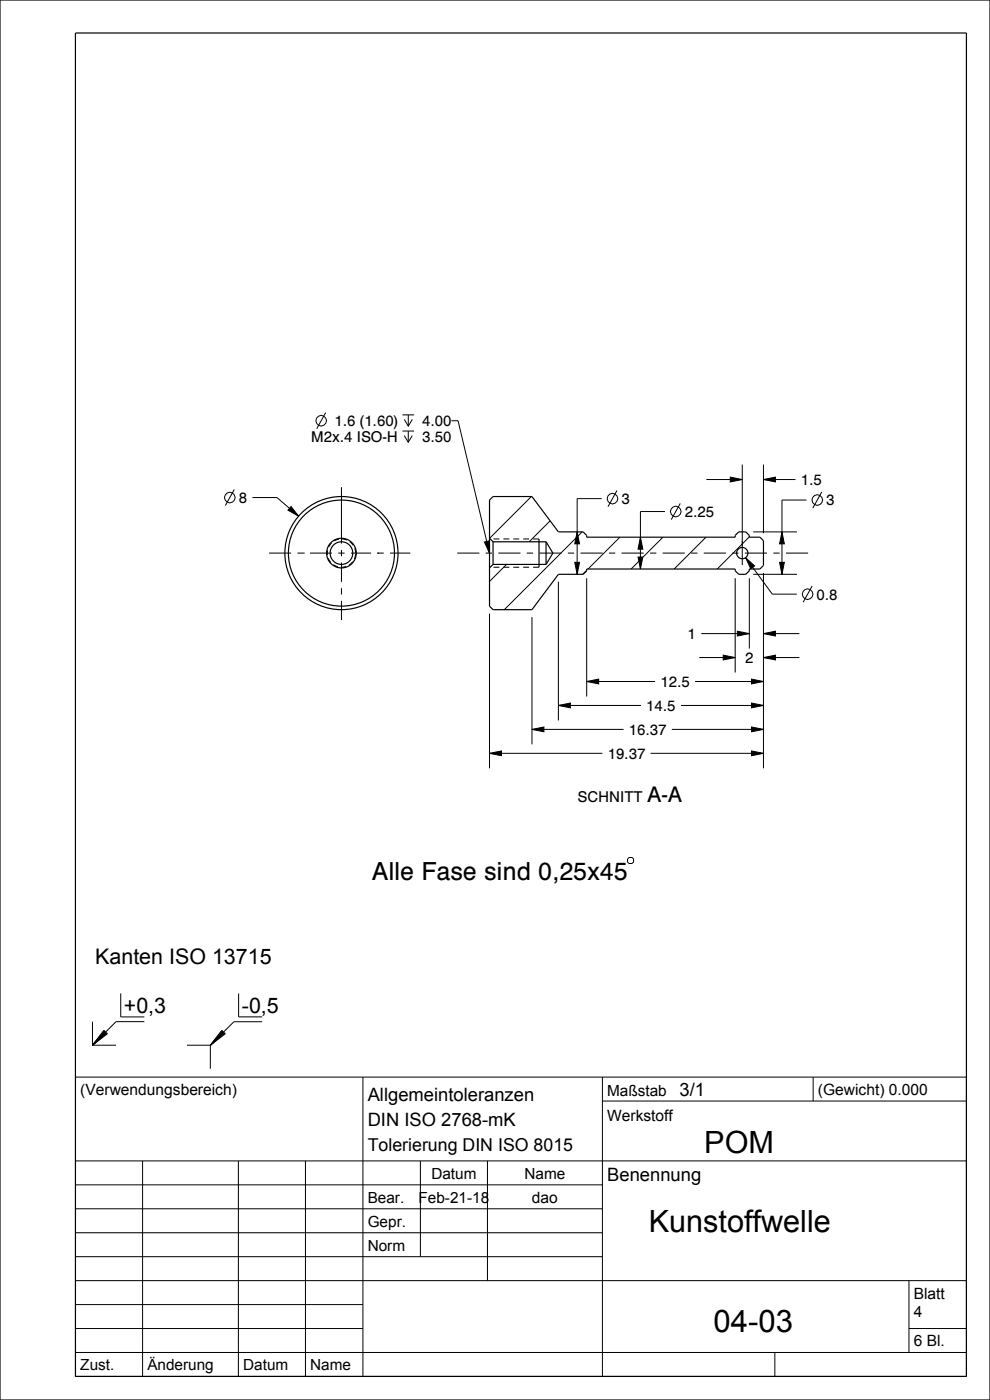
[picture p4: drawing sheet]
<svg xmlns="http://www.w3.org/2000/svg" width="210mm" height="297mm" viewBox="0 0 210 297" stroke-linecap="round" stroke-linejoin="round" font-family="sans-serif">
<g fill="none" stroke="#000" stroke-width=".21">
<path d="M69.1 87.5l-1.9 3.5M85.4 91.4h2.4M85.4 88h2.4M85.7 92.4l.9 1.4 .9-1.4M85.7 89l.9 1.4 .9-1.4M86.6 91.4v2.4M86.6 88v2.4M95.8 89.3h1.4l6.6 28M157.4 98.6v17.1M161.9 98.6v14.5M49.7 103.8l-1.9 3.5M53.5 105.6h5.3l4.5 3.9"/>
<path d="M61.7 107.5l1.6 2-2.2-1.3zM102.8 115l.9-.3 .1 2.6zM103.8 114.3h.1M104.7 114.3h1.2M106.8 114.3h1.2M107.4 119.7l-3.6 3.6M108.9 114.3h1.2M111 114.3h1.2M112.7 105.3l-8.8 8.9M113.1 114.3h1.2M116.7 110.5l-4.5 4.4M121.9 119.3h1l-.5 2.5z"/>
<path d="M122.4 112.8l.5 2.6h-1zM123.5 112.8l-16.5 16.5M127.6 105.8h-5.2v16M130.9 104.1l-1.9 3.4M131.5 114l-6.8 6.7M135.3 118.2h1.1l-.6 2.5zM135.8 114l.6 2.5h-1.1zM140.6 114l-6.7 6.7M141.1 108.5h-5.3v12.2M144.3 106.8l-1.9 3.4M149.8 114l-6.8 6.7M149.8 101.7h7.6"/>
<path d="M154.9 101.2l2.5 .5-2.5 .5zM158.2 118.3l1.9 1.8-.9 .6zM158.2 118.3l5.6 7.7h5.2M158.9 113.9l-6.8 6.8M159.8 112.8h9.2M161.9 101.7l2.6-.5v1zM161.9 101.7h6.8M165.4 119.3h1l-.5 2.5zM165.9 112.8l.5 2.6h-1zM171.1 106.1h-5.2v15.7M174.3 104.4l-1.9 3.4M103.8 120.3h.1"/>
<path d="M103.8 130.2v32.8M104.7 120.3h1.2M106.8 120.3h1.2M108.9 120.3h1.2M111 120.3h1.2M112.8 130.9v27M113.1 120.3h1.2M118.4 123.4v29.4M124.4 121l-.8 .8M124.4 122.7v25.1M148.3 139.5h7.6M148.8 134.4h10.1"/>
<path d="M153.4 139l2.5 .5-2.5 .5zM155.9 122.7v20M156.4 133.9l2.5 .5-2.5 .5zM158.9 122.7v14.9M159.8 121.8h9.2M161.9 134.4l2.6-.5v1zM161.9 139.5l2.6-.5v1zM161.9 139.5h7.7M161.9 134.4h7.7M161.9 121.5v41.5M172.3 124.3l-1.9 3.5M103.8 159.8l2.6-.5v1z"/>
<path d="M103.8 159.8h24M112.8 154.7l2.6-.5v1zM112.8 154.7h19.5M118.4 149.7l2.6-.6v1.1zM118.4 149.7h17.6M124.4 144.6l2.6-.5v1zM124.4 144.6h14.6M138 159.8h23.9M142.5 154.7h19.4M144.4 149.7h17.5M147.4 144.6h14.5M159.4 159.3l2.5 .5-2.5 .5z"/>
<path d="M159.4 144.1l2.5 .5-2.5 .5zM159.4 149.1l2.5 .6-2.5 .5zM159.4 154.2l2.5 .5-2.5 .5zM133.1 182.2l.3-.3h.7l.3 .3v.7l-.3 .3h-.7l-.3-.3zM19.6 216.7v5M22 218.6l.8 .7-3.2 2.4zM22.2 218.7l-2.6 3M22.3 218.8l-2.7 2.9M22.4 218.9l-2.8 2.8M22.5 219l-2.9 2.7M22.6 219.1l-3 2.6M22.7 219.2l-3.1 2.5"/>
<path d="M25.6 210.7v5h5M30.6 216.7h-6l-2.2 2.2M47.1 218.6l.7 .7-3.2 2.4zM47.2 218.7l-2.6 3M47.3 218.8l-2.7 2.9M47.4 218.9l-2.8 2.8M47.5 219l-2.9 2.7M47.6 219.1l-3 2.6M47.7 219.2l-3.1 2.5M50.6 210.8v4.9h5M55.6 216.8h-6l-2.2 2.1M16 228.5h189v63.5h-189z"/>
<path d="M19.6 221.7h5M39.7 221.7h4.9M44.6 221.7v5M77 228.5v63.5M127.8 233.6h77.2M127.8 228.5v63.5M172.5 228.5v5.1M16 246.3h189M16 251.4h111.8M16 256.4h111.8M30.2 246.3v45.7M50.6 246.3v45.7"/>
<path d="M64.8 246.3v45.7M89.2 246.3v20.3M103.4 246.3v25.4M16 261.5h111.8M16 266.6h111.8M16 271.7h189M16 276.8h61M192.8 271.7v15.2M16 281.8h61M16 286.9h189M164.4 286.9v5.1M192.8 281.8h12.2"/>
<circle cx="68.1" cy="89.3" r="1.12"/>
<circle cx="48.7" cy="105.6" r="1.12"/>
<circle cx="129.9" cy="105.8" r="1.12"/>
<circle cx="143.3" cy="108.5" r="1.12"/>
<circle cx="173.3" cy="106.1" r="1.12"/>
<circle cx="171.3" cy="126" r="1.12"/>
</g>
<g fill="#000">
<path d="M61.7 107.5l1.6 2-2.2-1.3zM102.8 115l.9-.3 .1 2.6zM122.4 112.8l.5 2.6h-1zM135.8 114l.6 2.5h-1.1zM154.9 101.2l2.5 .5-2.5 .5zM158.2 118.3l1.9 1.8-.9 .6zM161.9 101.7l2.6-.5v1zM165.9 112.8l.5 2.6h-1zM121.9 119.3h1l-.5 2.5zM135.3 118.2h1.1l-.6 2.5zM153.4 139l2.5 .5-2.5 .5zM156.4 133.9l2.5 .5-2.5 .5z"/>
<path d="M161.9 134.4l2.6-.5v1zM161.9 139.5l2.6-.5v1zM165.4 119.3h1l-.5 2.5zM103.8 159.8l2.6-.5v1zM112.8 154.7l2.6-.5v1zM118.4 149.7l2.6-.6v1.1zM124.4 144.6l2.6-.5v1zM159.4 159.3l2.5 .5-2.5 .5zM159.4 144.1l2.5 .5-2.5 .5zM159.4 149.1l2.5 .6-2.5 .5zM159.4 154.2l2.5 .5-2.5 .5z"/>
</g>
<g fill="none" stroke="#000" stroke-width=".25">
<path d="M0 0h210v297h-210zM16 7h189v285h-189zM103.8 106.1l.8-.8h8.2l5.6 7.5h5.3l.7 .8v.4h31.5v-.4l.8-.8h1.5l.7 .8v.4h2.3l.7 .7v5.3l-.7 .7h-2.3v.4l-.7 .7h-1.5l-.8-.7v-.4h-31.5v.4l-.7 .7h-5.3l-5.6 7.5h-8.2l-.8-.7zM103.8 114.2l.8 .7M104.6 119.7h11.2M104.6 114.9v4.8M104.6 114.9h11.2M104.6 119.7l-.8 .8M114.3 114.3v6M115.8 114.9v4.8M115.8 114.9l1.5 2.4-1.5 2.4"/>
<circle cx="72.4" cy="117.3" r="12"/>
<circle cx="72.4" cy="117.3" r="11.3"/>
<circle cx="72.4" cy="117.3" r="3.2"/>
<circle cx="72.4" cy="117.3" r="2.4"/>
<circle cx="157.4" cy="117.3" r="1.2"/>
</g>
<path d="M75.4 117.3a3 3 0 0 0-4.3-2.7 3 3 0 0 0-.6 5.1 3 3 0 0 0 4.8-1.7l.1-.7" fill="none" stroke="#000" stroke-width=".21" stroke-dasharray="1.1 .7" stroke-linecap="butt"/>
<!-- layer: 02___PRT_ALL_AXES -->
<g fill="none" stroke="#000" stroke-width=".21">
<path d="M57.1 117.3h4.6M63.1 117.3h1.3M64.4 117.3h.1M65.8 117.3h4.6M71.8 117.3h1.3M72.4 103.3v12M72.4 116.7v1.3M72.4 119.3v4.1M74.4 117.3h4.3M80.1 117.3h.1M80.1 117.3h1.3M82.7 117.3h4.3"/>
<path d="M97 117.3h4.7M103 117.3h1.4M105.7 117.3h4.7M111.7 117.3h1.4M114.4 117.3h4.7M120.5 117.3h1.3M123.1 117.3h4.7M129.2 117.3h1.3M131.8 117.3h4.8M137.9 117.3h1.3M140.6 117.3h4.7M146.6 117.3h1.3"/>
<path d="M149.3 117.3h4.7M155.3 117.3h1.4M157.4 114.8v5.1M158 117.3h4.7M164 117.3h1.4M166.7 117.3h4.7M72.4 124.8v1.3M72.4 127.5v4.1"/>
</g>
<text font-size="6.6" x="151.4" y="282.5">04-03</text>
<g font-size="6.5">
<text x="149.4" y="244.6">POM</text>
<text x="137.6" y="261.4">Kunstoffwelle</text>
</g>
<text font-size="5.3" x="78.9" y="186.7">Alle Fase sind 0,25x45</text>
<text font-size="4.6" x="137.3" y="170.2">A-A</text>
<g font-size="4.5">
<text x="20.2" y="204.6">Kanten ISO 13715</text>
<text x="26.3" y="214.9">+0,3</text>
<text x="51.3" y="214.9">-0,5</text>
</g>
<g font-size="3.9">
<text x="78" y="233.6">Allgemeintoleranzen</text>
<text x="144.2" y="232.5">3/1</text>
<text x="78" y="239">DIN ISO 2768-mK</text>
<text x="128.8" y="250.6">Benennung</text>
</g>
<text font-size="3.8" x="78" y="244.2">Tolerierung DIN ISO 8015</text>
<g font-size="3.3">
<text x="17" y="232.3">(Verwendungsbereich)</text>
<text x="128.8" y="232.5">Maßstab</text>
<text x="173.5" y="232.3">(Gewicht) 0.000</text>
<text x="128.8" y="237.8">Werkstoff</text>
<text x="91.5" y="250.1">Datum</text>
<text x="111.3" y="250.1">Name</text>
<text x="78" y="255.1">Bear.</text>
<text x="88.8" y="255.1">Feb-21-18</text>
<text x="112.8" y="255.2">dao</text>
<text x="78" y="260.2">Gepr.</text>
<text x="78" y="265.3">Norm</text>
<text x="193.8" y="275.5">Blatt</text>
<text x="193.8" y="279.3">4</text>
<text x="193.8" y="285.7">6 Bl.</text>
<text x="17" y="290.7">Zust.</text>
<text x="31.3" y="290.7">Änderung</text>
<text x="51.6" y="290.7">Datum</text>
<text x="65.8" y="290.7">Name</text>
</g>
<g font-size="3.2">
<text x="66" y="93.8">M2x.4 ISO-H</text>
<text x="71" y="90.4">1.6 (1.60)</text>
<text x="89.5" y="93.8">3.50</text>
<text x="89.5" y="90.4">4.00</text>
<text x="50.7" y="106.7">8</text>
<text x="131.8" y="106.9">3</text>
<text x="169.9" y="102.9">1.5</text>
<text x="175.3" y="107.2">3</text>
<text x="145.2" y="109.7">2.25</text>
<text x="173.2" y="127.2">0.8</text>
<text x="145.9" y="135.6">1</text>
<text x="158.1" y="140.6">2</text>
<text x="140.1" y="145.7">12.5</text>
<text x="133.4" y="155.9">16.37</text>
<text x="137.1" y="150.8">14.5</text>
<text x="128.9" y="161">19.37</text>
<text x="122.5" y="170.2">SCHNITT</text>
</g>
</svg>
